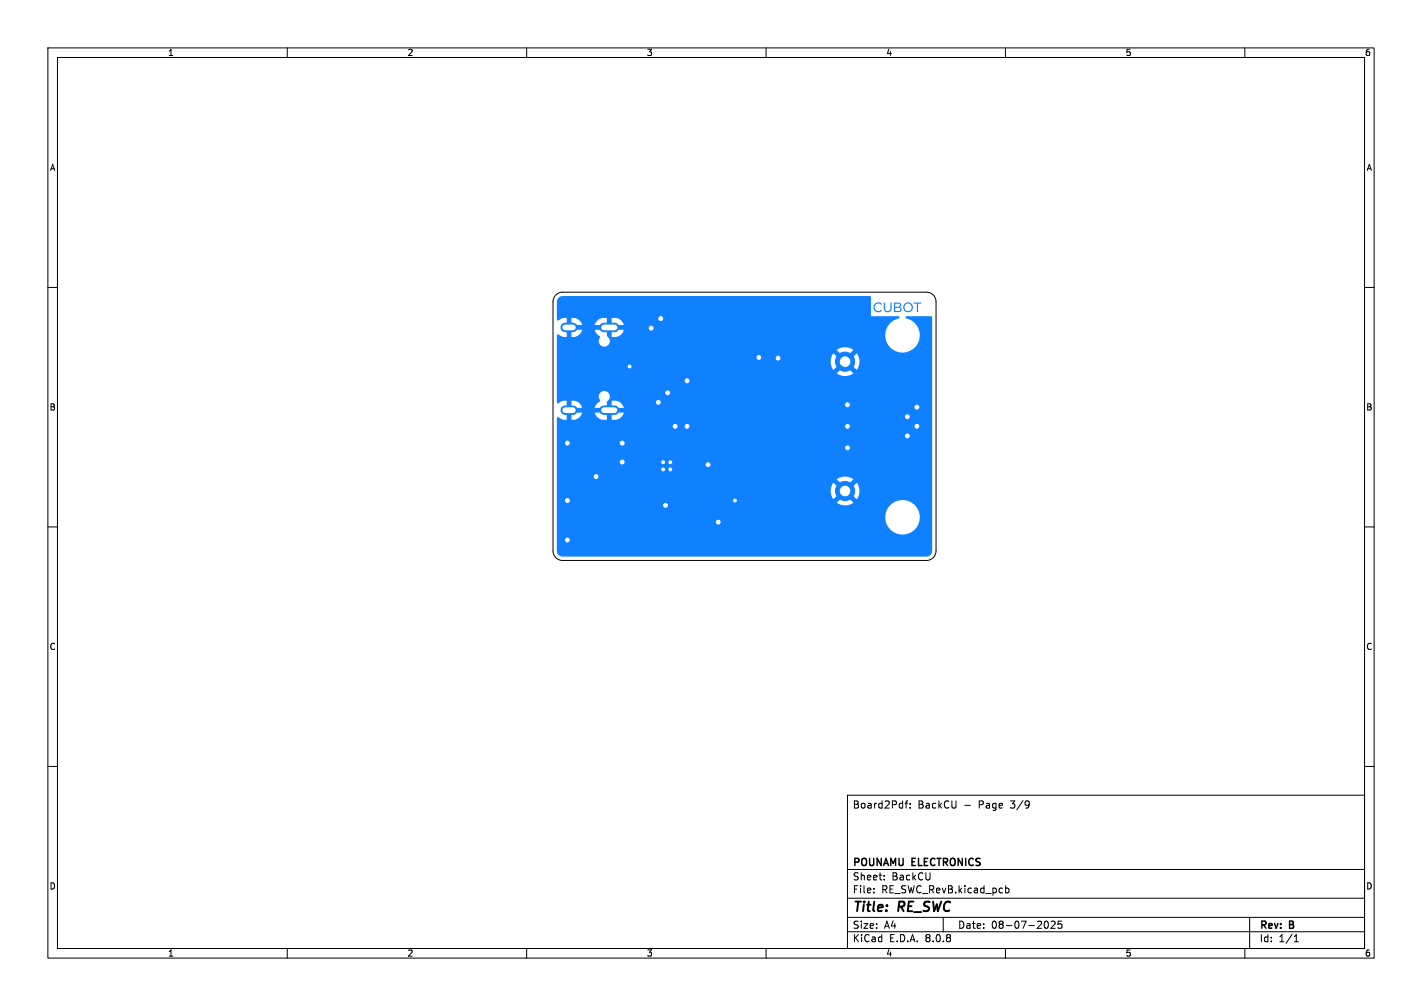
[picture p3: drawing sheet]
<svg xmlns="http://www.w3.org/2000/svg" width="297mm" height="210mm" viewBox="0 0 297 210" stroke-linecap="round" stroke-linejoin="round" font-family="sans-serif">
<g fill="none" stroke="#000" stroke-width=".21">
<path d="M10 10h277v190h-277zM12 12h273v186h-273zM60 10v2M110 10v2M160 10v2M210 10v2M260 10v2M10 60h2M285 60h2M10 110h2M285 110h2M10 160h2"/>
<path d="M285 160h2M177 166h108v32h-108zM189 167.7h.6M189.6 167.2l-.4 .2v1.3M190.1 168.6v.1M190.1 167.8v.1M214.8 167.3h.1a1.26 1.26 0 0 1-.2 1.3M215 167.8l-.2 .3M60 198v2M110 198v2M160 198v2M177 194.5h108"/>
<path d="M177 191.5h108M177 187.5h108M177 181.5h108M182.5 186.3v.1M182.5 185.5v.1M184.7 183.6v.1M184.7 182.8v.1M197 191.5v3M210 198v2M210 184.9v1.5M210 185.5l.5-.1 .2 .3-.1 .6h-.6M218.3 192.4l.2-.1a.8 .8 0 0 1 .5 .7 .8 .8 0 0 1-.5 .8l-.2-.1"/>
<path d="M219.5 192.4l.6-.1 .3 .4-.9 1.1h.9M221.7 192.3h-.7v.7l.2-.1h.5l.1 .3-.1 .5-.2 .1-.5-.1M260 198v2M261 191.5v6.5M270.3 196.6h.9M270.3 195.5l.4-.4v1.5"/>
</g>
<g fill="#0f80ff">
<path d="M182.8 63.4l.3-.2 .6-.1 .5 .4-.1 .1a.78 .78 0 0 0-1.2 0 .78 .78 0 0 0 0 1.1 .78 .78 0 0 0 1.2 0l.1 .1a1.03 1.03 0 0 1-1.5 .1 1.03 1.03 0 0 1 .1-1.5z"/>
<path d="M184.6 63.2h.2v1.1a.58 .58 0 0 0 .6 .7 .58 .58 0 0 0 .6-.7v-1.1h.2v1.1a.83 .83 0 0 1-.8 .9 .83 .83 0 0 1-.8-.9z"/>
<path d="M186.7 63.2h1.1l.4 .4v.1h-.2l-.2-.3h-.8v.6h.7l.3-.3h.2l-.3 .4 .3 .2 .1 .3h-.2l-.3-.3h-.8v.6h.8l.3-.3h.2a.61 .61 0 0 1-.7 .6h-.9z"/>
<path d="M188.9 63.4a1.01 1.01 0 0 1 1.2-.2 1.01 1.01 0 0 1 .6 1h-.3a.75 .75 0 0 0-1.1-.7 .75 .75 0 0 0-.1 1.3 .75 .75 0 0 0 1.2-.5v-.1h.3a1.03 1.03 0 0 1-1.4 .9 1.03 1.03 0 0 1-.4-1.7z"/>
<path d="M190.8 63.2h1.6v.2h-.7v1.8h-.2v-1.8h-.7z"/>
</g>
<path d="M118.1 68.4h1.6M126.2 68.4h2.2M118.1 85.6h1.6M126.2 85.6h2.2" fill="none" stroke="#0f80ff" stroke-width="2"/>
<g fill="#0f80ff" stroke="#0f80ff" stroke-width=".21">
<circle cx="176.5" cy="102.5" r="2"/>
<circle cx="176.5" cy="75.5" r="2"/>
</g>
<g fill="#ececec" stroke="#ececec" stroke-width=".21">
<circle cx="118.5" cy="112.7" r=".8"/>
<circle cx="143.5" cy="79.5" r=".8"/>
<circle cx="118.5" cy="104.5" r=".8"/>
<circle cx="141" cy="89" r=".8"/>
<circle cx="140" cy="98" r=".45"/>
<circle cx="139.5" cy="82" r=".8"/>
<circle cx="124.5" cy="99.5" r=".8"/>
<circle cx="130" cy="92.5" r=".8"/>
<circle cx="131.5" cy="76.5" r=".45"/>
<circle cx="191.5" cy="89" r=".8"/>
<circle cx="158.5" cy="74.6" r=".8"/>
<circle cx="140" cy="96.5" r=".45"/>
<circle cx="130" cy="96.4" r=".8"/>
<circle cx="177" cy="93.5" r=".8"/>
<circle cx="136" cy="68.5" r=".8"/>
<circle cx="177" cy="84.5" r=".8"/>
<circle cx="189.5" cy="91" r=".8"/>
<circle cx="138.5" cy="96.5" r=".45"/>
<circle cx="150" cy="109" r=".8"/>
<circle cx="147.9" cy="97" r=".8"/>
<circle cx="138" cy="66.5" r=".8"/>
<circle cx="137.5" cy="84" r=".8"/>
<circle cx="143.5" cy="89" r=".8"/>
<circle cx="191.5" cy="85" r=".8"/>
<circle cx="189.5" cy="87" r=".8"/>
<circle cx="162.5" cy="74.8" r=".8"/>
<circle cx="153.5" cy="104.5" r=".6"/>
<circle cx="138.5" cy="98" r=".45"/>
<circle cx="118.5" cy="92.5" r=".8"/>
<circle cx="139" cy="105.5" r=".8"/>
<circle cx="177" cy="89" r=".8"/>
</g>
<path d="M116.6 62.2l.4-.3 .5-.1h64.2l.2 .2v4h5.7l.3 .1-.1 .3a4 4 0 0 0-2.2 1.5h-55.3l-.7-1.1-1-.4h-.8v1.4h-1v-1.4a2.11 2.11 0 0 0-2.6 1.5h1.6a.6 .6 0 0 0 0 1h-1.6l.4 .7 .7 .6v.3a1.17 1.17 0 0 0 .3 1.7 1.17 1.17 0 0 0 1.6-.4 1.17 1.17 0 0 0-.4-1.6v-1.2h1v1.4a2.11 2.11 0 0 0 2.5-1.5l-1.6-.1a.6 .6 0 0 0 0-.9h56.9a3.6 3.6 0 0 0 1.3 5.3 3.6 3.6 0 0 0 5.1-2.1 3.6 3.6 0 0 0-2.8-4.7l-.1-.3 .3-.1h5.1l.2 .1v9.4h-15.2l-.1-1-.4-.7-1.5 1.4-.4-.5-.3-.2 1.4-1.5h-.1a2.99 2.99 0 0 0-3.3 0l1.4 1.5-.3 .2-.4 .5-1.4-1.4-.2 .3a2.99 2.99 0 0 0 .2 3.1l1.4-1.4 .4 .5 .3 .2-1.4 1.4 .1 .1a2.99 2.99 0 0 0 3.3-.1l-1.4-1.4 .3-.2 .4-.5 1.5 1.4 .4-.7 .1-1h15.2v9.6h-64.4a2.11 2.11 0 0 0-2.5-1.5v1.4h-1v-1.2a1.18 1.18 0 0 0 .4-1.7 1.18 1.18 0 0 0-1.8-.2 1.18 1.18 0 0 0-.1 1.7l-.7 .8-.4 .7 1.6 .1a.6 .6 0 0 0 0 .9h-1.6l.7 1.1 1.1 .4h.8v-1.4h1v1.4a2.11 2.11 0 0 0 2.5-1.5h-1.6a.6 .6 0 0 0 0-1h66v17.4h-15.2l-.1-1-.4-.7-1.5 1.4-.2-.3-.5-.4 1.4-1.5h-.1a2.99 2.99 0 0 0-3.3 0l1.4 1.5-.5 .4-.2 .3-1.4-1.4-.2 .3a2.99 2.99 0 0 0 .2 3.1l1.4-1.4 .4 .5 .3 .2-1.4 1.4 .1 .1a2.99 2.99 0 0 0 3.3-.1l-1.4-1.4 .3-.2 .4-.5 1.5 1.4 .4-.7 .1-1h15.2v5.3h-2.6a3.6 3.6 0 0 0-5.5-2.9 3.6 3.6 0 0 0 0 6.2 3.6 3.6 0 0 0 5.5-2.9v-.4h2.6v7.4l-.3 .6-.7 .4h-76.5l-.6-.5-.3-.7v-27.7l.2-.2 .3 .1a2.08 2.08 0 0 0 1.6 .4v-1.4h1v1.4h.5l1-.4 .7-1.1h-1.6a.6 .6 0 0 0 0-1h1.6l-.7-1-1-.5h-.5v1.4h-1v-1.4a2.38 2.38 0 0 0-1.8 .6l-.3-.2v-14l.2-.2 .3 .1a2.08 2.08 0 0 0 1.6 .5v-1.4h1v1.4h.5l1-.5 .7-1h-1.6a.6 .6 0 0 0 0-1h1.6l-.7-1.1-1-.4h-.5v1.4h-1v-1.4a2.38 2.38 0 0 0-1.8 .5l-.3-.2v-3.7z" fill="#0f80ff"/>
<g fill="#fff" stroke="#fff" stroke-width=".21">
<circle cx="118.5" cy="112.7" r=".4"/>
<circle cx="143.5" cy="79.5" r=".4"/>
<circle cx="118.5" cy="104.5" r=".4"/>
<circle cx="141" cy="89" r=".4"/>
<circle cx="140" cy="98" r=".3"/>
<circle cx="139.5" cy="82" r=".4"/>
<circle cx="124.5" cy="99.5" r=".4"/>
<circle cx="130" cy="92.5" r=".4"/>
<circle cx="131.5" cy="76.5" r=".3"/>
<circle cx="191.5" cy="89" r=".4"/>
<circle cx="158.5" cy="74.6" r=".4"/>
<circle cx="140" cy="96.5" r=".3"/>
<circle cx="130" cy="96.4" r=".4"/>
<circle cx="177" cy="93.5" r=".4"/>
<circle cx="136" cy="68.5" r=".4"/>
<circle cx="177" cy="84.5" r=".4"/>
<circle cx="189.5" cy="91" r=".4"/>
<circle cx="138.5" cy="96.5" r=".3"/>
<circle cx="150" cy="109" r=".4"/>
<circle cx="147.9" cy="97" r=".4"/>
<circle cx="138" cy="66.5" r=".4"/>
<circle cx="137.5" cy="84" r=".4"/>
<circle cx="143.5" cy="89" r=".4"/>
<circle cx="191.5" cy="85" r=".4"/>
<circle cx="189.5" cy="87" r=".4"/>
<circle cx="162.5" cy="74.8" r=".4"/>
<circle cx="153.5" cy="104.5" r=".3"/>
<circle cx="138.5" cy="98" r=".3"/>
<circle cx="118.5" cy="92.5" r=".4"/>
<circle cx="139" cy="105.5" r=".4"/>
<circle cx="177" cy="89" r=".4"/>
<circle cx="188.5" cy="108" r="3.2"/>
<circle cx="126.2" cy="82.8" r=".75"/>
<circle cx="126.2" cy="71.2" r=".75"/>
<circle cx="176.5" cy="102.5" r="1"/>
<circle cx="176.5" cy="75.5" r="1"/>
<circle cx="188.5" cy="70" r="3.2"/>
</g>
<path d="M118.1 68.4h1.6M126.2 68.4h2.2M118.1 85.6h1.6M126.2 85.6h2.2" fill="none" stroke="#fff" stroke-width="1.2"/>
<path d="M116.1 61.6l.7-.5 .7-.1h76a2 2 0 0 1 2 2v52a2 2 0 0 1-2 2h-76a2 2 0 0 1-2-2v-52l.1-.7z" fill="none" stroke="#000" stroke-width=".21"/>
<g font-size="2.8">
<text x="178" y="190.9">Title:</text>
<text x="187.7" y="190.9">RE_SWC</text>
</g>
<g font-size="2.1">
<text x="178" y="169">Board2Pdf:</text>
<text x="191.7" y="169">BackCU</text>
<text x="201.4" y="169">-</text>
<text x="204.5" y="169">Page</text>
<text x="211.3" y="169">3/9</text>
<text x="178" y="184">Sheet:</text>
<text x="178" y="181.2">POUNAMU</text>
<text x="186.2" y="184">BackCU</text>
<text x="190.5" y="181.2">ELECTRONICS</text>
<text x="178" y="186.7">File:</text>
<text x="184.1" y="186.7">RE_SWC_RevB.kicad_pcb</text>
<text x="178" y="196.9">KiCad</text>
<text x="178" y="194.1">Size:</text>
<text x="184.7" y="194.1">A4</text>
<text x="185.7" y="196.9">E.D.A.</text>
<text x="193.3" y="196.9">8.0.8</text>
<text x="200" y="194.1">Date:</text>
<text x="207" y="194.1">08-07-2025</text>
<text x="263" y="194.3">Rev:</text>
<text x="263" y="196.9">Id:</text>
<text x="267.1" y="196.9">1/1</text>
<text x="269.4" y="194.3">B</text>
</g>
<g font-size="1.8">
<text x="35" y="11.9">1</text>
<text x="85" y="11.9">2</text>
<text x="135" y="11.9">3</text>
<text x="185" y="11.9">4</text>
<text x="235" y="11.9">5</text>
<text x="285" y="11.9">6</text>
<text x="10.3" y="35.9">A</text>
<text x="285.4" y="35.9">A</text>
<text x="10.3" y="85.9">B</text>
<text x="285.3" y="85.9">B</text>
<text x="10.3" y="135.9">C</text>
<text x="285.3" y="135.9">C</text>
<text x="10.3" y="185.9">D</text>
<text x="285.3" y="185.9">D</text>
<text x="35" y="199.9">1</text>
<text x="85" y="199.9">2</text>
<text x="135" y="199.9">3</text>
<text x="185" y="199.9">4</text>
<text x="235" y="199.9">5</text>
<text x="285" y="199.9">6</text>
</g>
</svg>
